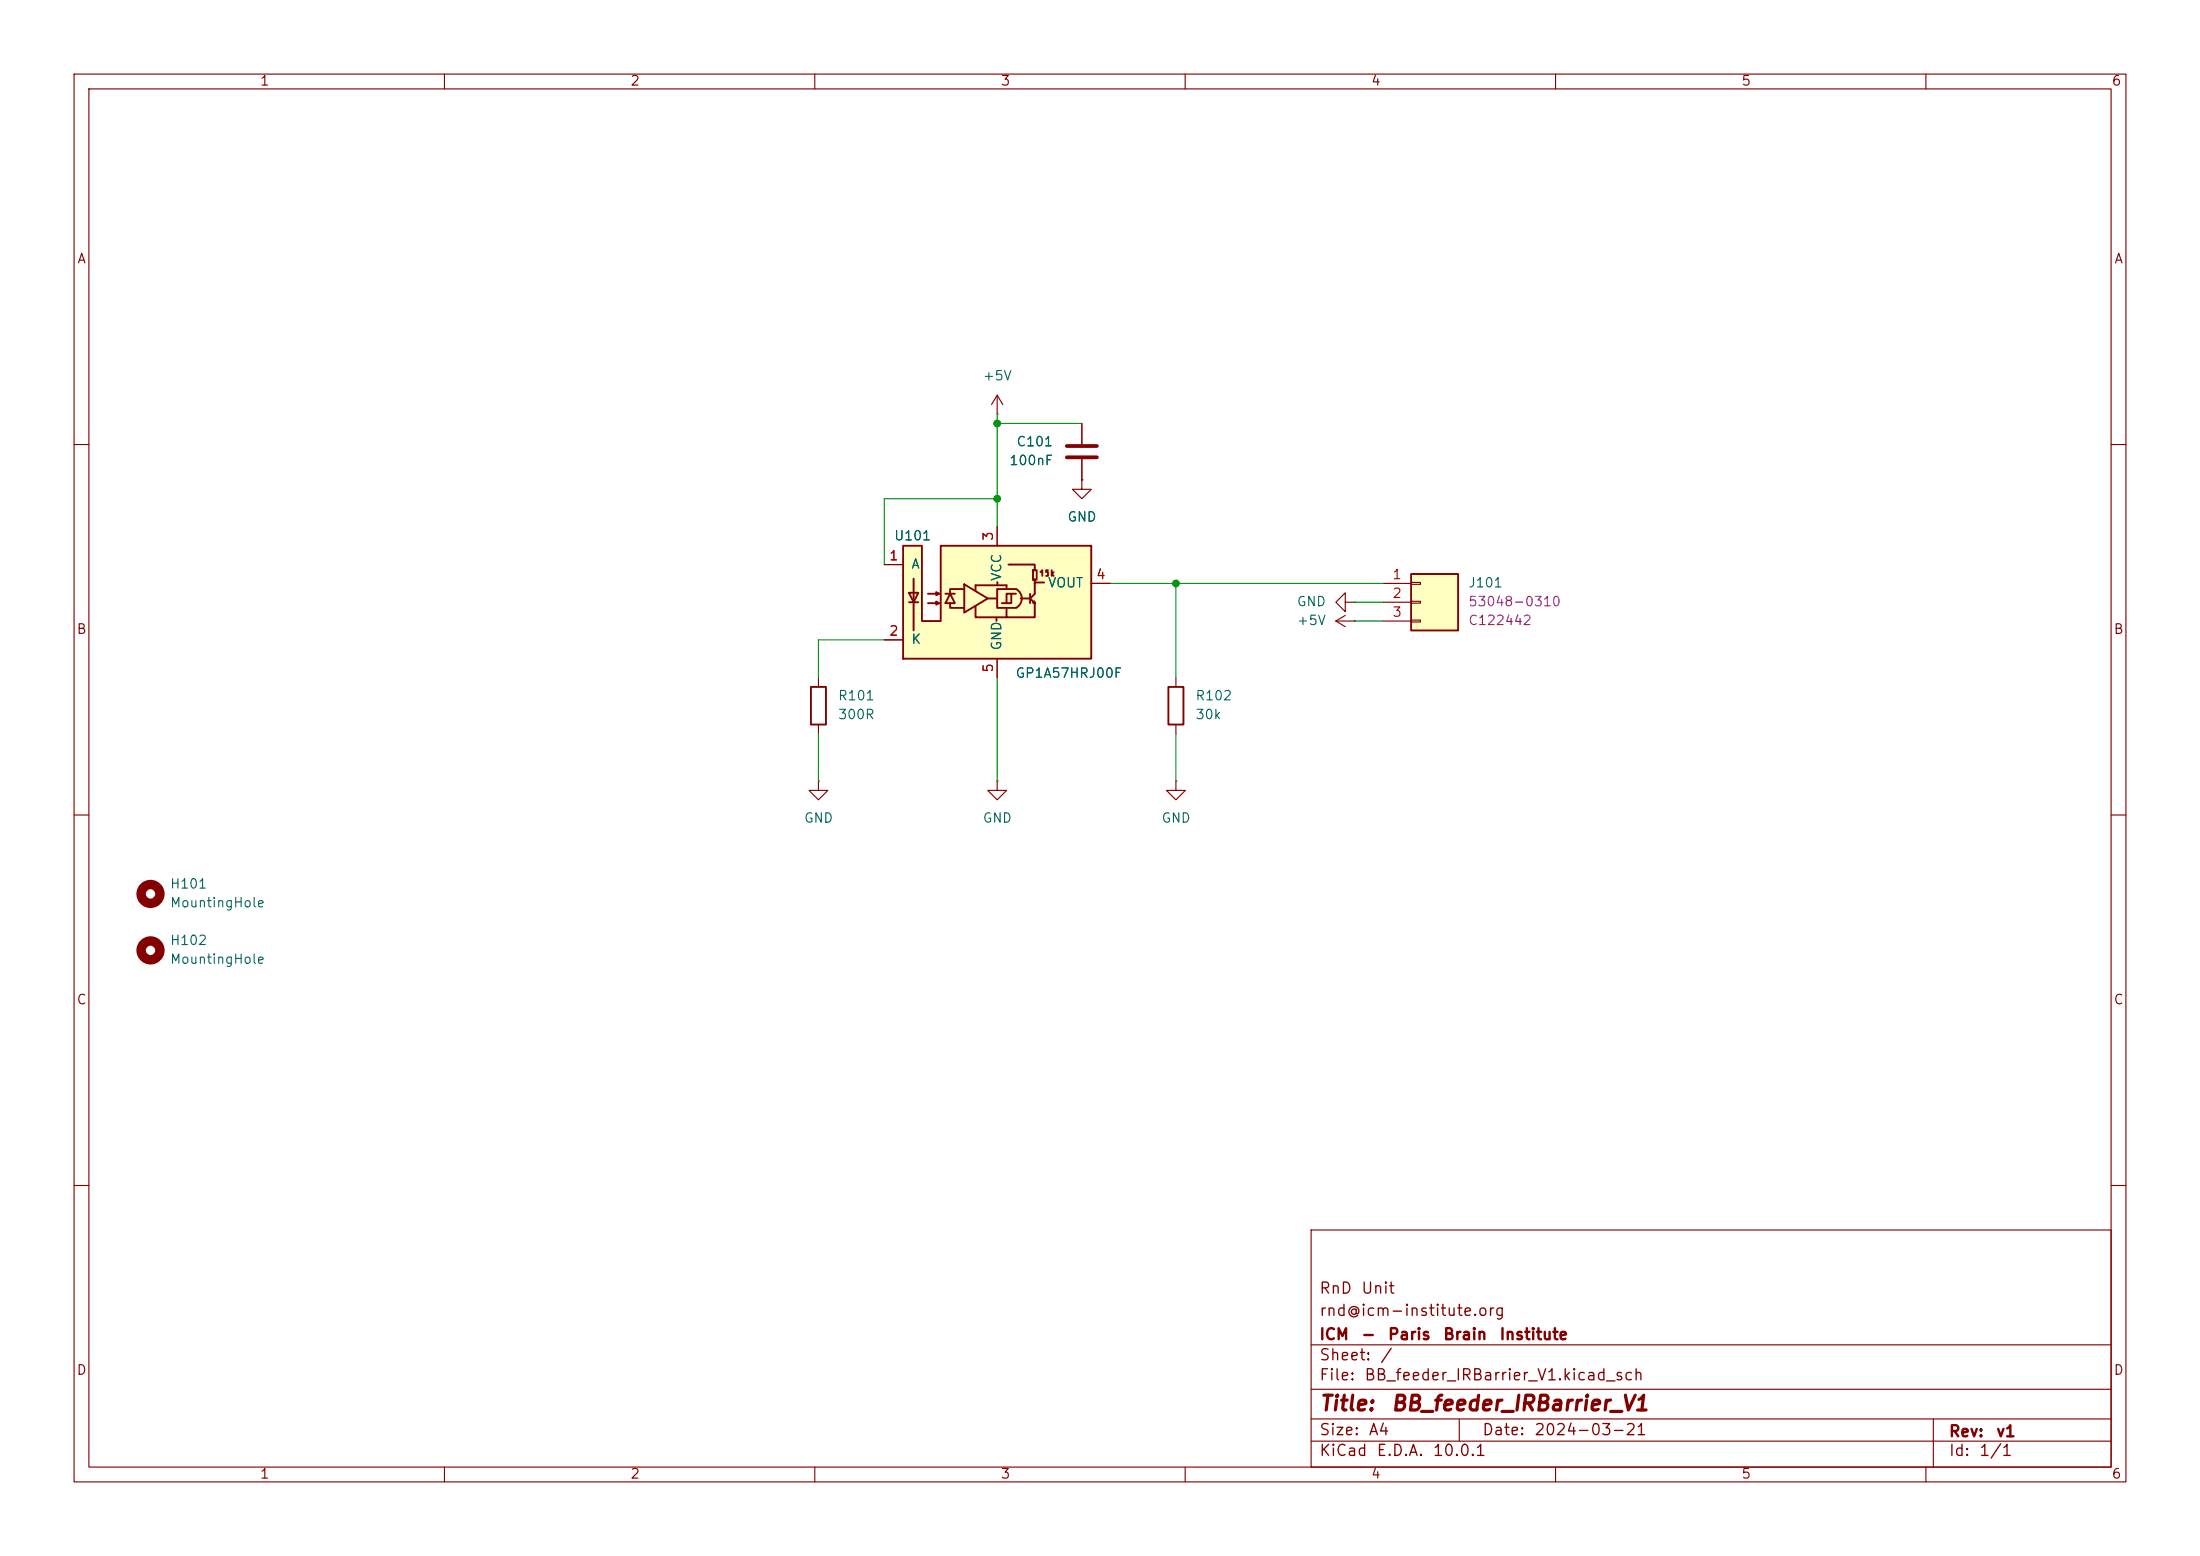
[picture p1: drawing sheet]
(kicad_sch
 (version 20260306)
 (generator "eeschema")
 (generator_version "10.0")
 (paper "A4")
 (title_block
  (title "BB_feeder_IRBarrier_V1")
  (date "2024-03-21")
  (rev "v1")
  (company "ICM - Paris Brain Institute")
  (comment 1 "rnd@icm-institute.org")
  (comment 2 "RnD Unit"))
 (lib_symbols
  (symbol "Device:C"
   (pin_numbers (hide yes))
   (pin_names
    (offset 0.254)) (exclude_from_sim no) (in_bom yes) (on_board yes)
   (in_pos_files yes)
   (duplicate_pin_numbers_are_jumpers no)
   (property "Reference" "C" (at 0.635 2.54 0) (show_name no) (do_not_autoplace no) (effects (font (size 1.27 1.27)) (justify left)))
   (property "Value" "C" (at 0.635 -2.54 0) (show_name no) (do_not_autoplace no) (effects (font (size 1.27 1.27)) (justify left)))
   (property "Footprint" "" (at 0.9652 -3.81 0) (show_name no) (do_not_autoplace no) (hide yes) (effects (font (size 1.27 1.27))))
   (property "Datasheet" "" (at 0 0 0) (show_name no) (do_not_autoplace no) (hide yes) (effects (font (size 1.27 1.27))))
   (property "Description" "Unpolarized capacitor" (at 0 0 0) (show_name no) (do_not_autoplace no) (hide yes) (effects (font (size 1.27 1.27))))
   (symbol "C_0_1"
    (polyline (pts (xy -2.032 0.762) (xy 2.032 0.762)) (stroke (width 0.508) (type default)) (fill (type none)))
    (polyline (pts (xy -2.032 -0.762) (xy 2.032 -0.762)) (stroke (width 0.508) (type default)) (fill (type none))))
   (symbol "C_1_1"
    (pin passive line (at 0 3.81 270) (length 2.794) (name "" (effects (font (size 1.27 1.27)))) (number "1" (effects (font (size 1.27 1.27)))))
    (pin passive line (at 0 -3.81 90) (length 2.794) (name "" (effects (font (size 1.27 1.27)))) (number "2" (effects (font (size 1.27 1.27))))))
   (embedded_fonts no))
  (symbol "Device:R"
   (pin_numbers (hide yes))
   (pin_names
    (offset 0)) (exclude_from_sim no) (in_bom yes) (on_board yes)
   (in_pos_files yes)
   (duplicate_pin_numbers_are_jumpers no)
   (property "Reference" "R" (at 2.032 0 90) (show_name no) (do_not_autoplace no) (effects (font (size 1.27 1.27))))
   (property "Value" "R" (at 0 0 90) (show_name no) (do_not_autoplace no) (effects (font (size 1.27 1.27))))
   (property "Footprint" "" (at -1.778 0 90) (show_name no) (do_not_autoplace no) (hide yes) (effects (font (size 1.27 1.27))))
   (property "Datasheet" "" (at 0 0 0) (show_name no) (do_not_autoplace no) (hide yes) (effects (font (size 1.27 1.27))))
   (property "Description" "Resistor" (at 0 0 0) (show_name no) (do_not_autoplace no) (hide yes) (effects (font (size 1.27 1.27))))
   (symbol "R_0_1"
    (rectangle (start -1.016 -2.54) (end 1.016 2.54) (stroke (width 0.254) (type default)) (fill (type none))))
   (symbol "R_1_1"
    (pin passive line (at 0 3.81 270) (length 1.27) (name "" (effects (font (size 1.27 1.27)))) (number "1" (effects (font (size 1.27 1.27)))))
    (pin passive line (at 0 -3.81 90) (length 1.27) (name "" (effects (font (size 1.27 1.27)))) (number "2" (effects (font (size 1.27 1.27))))))
   (embedded_fonts no))
  (symbol "Mechanical:MountingHole"
   (pin_names
    (offset 1.016)) (exclude_from_sim yes) (in_bom no) (on_board yes)
   (in_pos_files yes)
   (duplicate_pin_numbers_are_jumpers no)
   (property "Reference" "H" (at 0 5.08 0) (show_name no) (do_not_autoplace no) (effects (font (size 1.27 1.27))))
   (property "Value" "MountingHole" (at 0 3.175 0) (show_name no) (do_not_autoplace no) (effects (font (size 1.27 1.27))))
   (property "Footprint" "" (at 0 0 0) (show_name no) (do_not_autoplace no) (hide yes) (effects (font (size 1.27 1.27))))
   (property "Datasheet" "" (at 0 0 0) (show_name no) (do_not_autoplace no) (hide yes) (effects (font (size 1.27 1.27))))
   (property "Description" "Mounting Hole without connection" (at 0 0 0) (show_name no) (do_not_autoplace no) (hide yes) (effects (font (size 1.27 1.27))))
   (symbol "MountingHole_0_1"
    (circle (center 0 0) (radius 1.27) (stroke (width 1.27) (type default)) (fill (type none))))
   (embedded_fonts no))
  (symbol "Pierrelib:Conn_Picoblade_Molex_53047-0310"
   (pin_names
    (offset 1.016) (hide yes)) (exclude_from_sim no) (in_bom yes) (on_board yes)
   (in_pos_files yes)
   (duplicate_pin_numbers_are_jumpers no)
   (property "Reference" "J" (at -1.27 5.08 0) (show_name no) (do_not_autoplace no) (effects (font (size 1.27 1.27))))
   (property "Value" "Conn_Picoblade_Molex_53047-0310" (at -1.27 -10.16 0) (show_name no) (do_not_autoplace no) (hide yes) (effects (font (size 1.27 1.27))))
   (property "Footprint" "Pierrelib:Conn_Molex_53047-0310" (at 1.27 -7.62 0) (show_name no) (do_not_autoplace no) (hide yes) (effects (font (size 1.27 1.27))))
   (property "Datasheet" "" (at 0 0 0) (show_name no) (do_not_autoplace no) (hide yes) (effects (font (size 1.27 1.27))))
   (property "Description" "Embases et logements de câbles vertical HDR 3P" (at 0 0 0) (show_name no) (do_not_autoplace no) (hide yes) (effects (font (size 1.27 1.27))))
   (property "MPN" "53048-0310" (at 1.27 -7.62 0) (show_name no) (do_not_autoplace no) (effects (font (size 1.27 1.27))))
   (property "Manufacturer" "Molex" (at 1.27 -7.62 0) (show_name no) (do_not_autoplace no) (hide yes) (effects (font (size 1.27 1.27))))
   (property "JLC Part" "C122442" (at 0 0 0) (show_name no) (do_not_autoplace no) (effects (font (size 1.27 1.27))))
   (symbol "Conn_Picoblade_Molex_53047-0310_1_1"
    (rectangle (start -2.54 3.81) (end 3.81 -3.81) (stroke (width 0.254) (type default)) (fill (type background)))
    (rectangle (start -2.54 2.667) (end -1.27 2.413) (stroke (width 0.1524) (type default)) (fill (type none)))
    (rectangle (start -2.54 0.127) (end -1.27 -0.127) (stroke (width 0.1524) (type default)) (fill (type none)))
    (rectangle (start -2.54 -2.413) (end -1.27 -2.667) (stroke (width 0.1524) (type default)) (fill (type none)))
    (pin passive line (at -6.35 2.54 0) (length 3.81) (name "Pin_1" (effects (font (size 1.27 1.27)))) (number "1" (effects (font (size 1.27 1.27)))))
    (pin passive line (at -6.35 0 0) (length 3.81) (name "Pin_2" (effects (font (size 1.27 1.27)))) (number "2" (effects (font (size 1.27 1.27)))))
    (pin passive line (at -6.35 -2.54 0) (length 3.81) (name "Pin_3" (effects (font (size 1.27 1.27)))) (number "3" (effects (font (size 1.27 1.27))))))
   (embedded_fonts no))
  (symbol "Pierrelib:GP1A57HRJ00F"
   (pin_names
    (offset 1.016)) (exclude_from_sim no) (in_bom yes) (on_board yes)
   (in_pos_files yes)
   (duplicate_pin_numbers_are_jumpers no)
   (property "Reference" "U" (at -11.43 8.89 0) (show_name no) (do_not_autoplace no) (effects (font (size 1.27 1.27))))
   (property "Value" "GP1A57HRJ00F" (at 3.556 8.89 0) (show_name no) (do_not_autoplace no) (effects (font (size 1.27 1.27)) (justify left)))
   (property "Footprint" "Pierrelib:SHARP-GP1A57HRJ00F" (at 0 -12.7 0) (show_name no) (do_not_autoplace no) (hide yes) (effects (font (size 1.27 1.27))))
   (property "Datasheet" "" (at -7.62 -0.127 0) (show_name no) (do_not_autoplace no) (hide yes) (effects (font (size 1.27 1.27))))
   (property "Description" "Capteurs optiques Faisceau de passage 0,394po (10mm) Montage sur CI" (at 0 -17.272 0) (show_name no) (do_not_autoplace no) (hide yes) (effects (font (size 1.27 1.27))))
   (property "MPN" "GP1A57HRJ00F" (at 0 0 0) (show_name no) (do_not_autoplace no) (hide yes) (effects (font (size 1.27 1.27))))
   (property "Manufacturer" "SHARP" (at 0 0 0) (show_name no) (do_not_autoplace no) (hide yes) (effects (font (size 1.27 1.27))))
   (property "JLC Part" "C919627" (at 0 0 0) (show_name no) (do_not_autoplace no) (hide yes) (effects (font (size 1.27 1.27))))
   (symbol "GP1A57HRJ00F_0_1"
    (polyline (pts (xy -12.7 -7.62) (xy 12.7 -7.62) (xy 12.7 7.62) (xy -7.62 7.62) (xy -7.62 -2.54) (xy -10.16 -2.54) (xy -10.16 7.62) (xy -12.7 7.62) (xy -12.7 -7.62)) (stroke (width 0.254) (type default)) (fill (type background)))
    (polyline (pts (xy -11.9126 1.27) (xy -10.6426 1.27) (xy -11.2776 0) (xy -11.9126 1.27)) (stroke (width 0.254) (type default)) (fill (type none)))
    (polyline (pts (xy -11.9126 0) (xy -10.6426 0)) (stroke (width 0.254) (type default)) (fill (type none)))
    (polyline (pts (xy -11.2776 -3.81) (xy -11.2776 3.175)) (stroke (width 0.254) (type default)) (fill (type none)))
    (polyline (pts (xy -9.3472 1.143) (xy -7.8232 1.143) (xy -8.2296 1.3462)) (stroke (width 0.254) (type default)) (fill (type none)))
    (polyline (pts (xy -9.3472 -0.127) (xy -7.8232 -0.127) (xy -8.2296 0.0762)) (stroke (width 0.254) (type default)) (fill (type none)))
    (polyline (pts (xy -8.2296 1.3462) (xy -8.2296 0.9398) (xy -7.8232 1.143)) (stroke (width 0.254) (type default)) (fill (type none)))
    (polyline (pts (xy -8.2296 0.0762) (xy -8.2296 -0.3302) (xy -7.8232 -0.127)) (stroke (width 0.254) (type default)) (fill (type none)))
    (polyline (pts (xy -6.985 1.143) (xy -5.715 1.143)) (stroke (width 0.254) (type default)) (fill (type none)))
    (polyline (pts (xy -6.985 -0.127) (xy -5.715 -0.127) (xy -6.35 1.143) (xy -6.985 -0.127)) (stroke (width 0.254) (type default)) (fill (type none)))
    (polyline (pts (xy -6.35 1.143) (xy -6.35 1.778) (xy -4.445 1.778)) (stroke (width 0.254) (type default)) (fill (type none)))
    (polyline (pts (xy -6.35 -0.127) (xy -6.35 -0.762) (xy -4.445 -0.762)) (stroke (width 0.254) (type default)) (fill (type none)))
    (polyline (pts (xy -4.445 2.413) (xy -4.445 -1.397) (xy -1.27 0.508) (xy -4.445 2.413)) (stroke (width 0.254) (type default)) (fill (type none)))
    (polyline (pts (xy -2.921 2.286) (xy 1.27 2.286)) (stroke (width 0.254) (type default)) (fill (type none)))
    (polyline (pts (xy -2.921 1.524) (xy -2.921 2.286)) (stroke (width 0.254) (type default)) (fill (type none)))
    (polyline (pts (xy -1.27 0.508) (xy 0 0.508)) (stroke (width 0.254) (type default)) (fill (type none)))
    (polyline (pts (xy -0.1016 -2.5146) (xy -0.1016 -2.0828)) (stroke (width 0.254) (type default)) (fill (type none)))
    (polyline (pts (xy 0 1.778) (xy 2.54 1.778)) (stroke (width 0.254) (type default)) (fill (type none)))
    (polyline (pts (xy 0 1.778) (xy 0 -0.762) (xy 2.54 -0.762)) (stroke (width 0.254) (type default)) (fill (type none)))
    (polyline (pts (xy 0.0254 2.3114) (xy 0.0254 2.7178)) (stroke (width 0.254) (type default)) (fill (type none)))
    (polyline (pts (xy 0.635 -0.127) (xy 1.905 -0.127) (xy 1.905 1.143) (xy 2.54 1.143)) (stroke (width 0.254) (type default)) (fill (type none)))
    (polyline (pts (xy 1.27 1.9304) (xy 1.27 2.286)) (stroke (width 0.254) (type default)) (fill (type none)))
    (polyline (pts (xy 1.27 -0.762) (xy 1.27 -2.032) (xy 5.08 -2.032) (xy 5.08 -0.127)) (stroke (width 0.254) (type default)) (fill (type none)))
    (polyline (pts (xy 1.27 -2.032) (xy -2.921 -2.032) (xy -2.921 -0.508)) (stroke (width 0.254) (type default)) (fill (type none)))
    (polyline (pts (xy 1.905 1.143) (xy 1.27 1.143) (xy 1.27 -0.127)) (stroke (width 0.254) (type default)) (fill (type none)))
    (arc (start 2.54 1.778) (mid 3.3249 0.508) (end 2.54 -0.762) (stroke (width 0.254) (type default)) (fill (type none)))
    (polyline (pts (xy 3.175 0.508) (xy 4.445 0.508)) (stroke (width 0.254) (type default)) (fill (type none)))
    (polyline (pts (xy 4.445 1.143) (xy 4.445 -0.127)) (stroke (width 0.254) (type default)) (fill (type none)))
    (polyline (pts (xy 4.445 0.508) (xy 5.08 1.143)) (stroke (width 0.254) (type default)) (fill (type none)))
    (polyline (pts (xy 4.445 0.508) (xy 5.08 -0.127)) (stroke (width 0.254) (type default)) (fill (type none)))
    (polyline (pts (xy 5.08 2.54) (xy 5.08 3.048) (xy 5.334 3.048) (xy 5.334 4.318) (xy 4.826 4.318) (xy 4.826 3.048) (xy 5.08 3.048) (xy 4.826 3.048) (xy 4.826 4.318) (xy 5.08 4.318) (xy 5.08 5.08) (xy 1.524 5.08)) (stroke (width 0.254) (type default)) (fill (type none)))
    (polyline (pts (xy 5.08 1.143) (xy 5.08 2.667) (xy 6.35 2.667)) (stroke (width 0.254) (type default)) (fill (type none)))
    (polyline (pts (xy 5.08 -0.127) (xy 4.826 -0.0762) (xy 5.0292 0.127) (xy 5.08 -0.127)) (stroke (width 0.254) (type default)) (fill (type none)))
    (polyline (pts (xy 5.842 4.064) (xy 6.096 4.318) (xy 6.096 3.556)) (stroke (width 0.254) (type default)) (fill (type none)))
    (polyline (pts (xy 6.604 3.556) (xy 6.858 3.556) (xy 6.858 4.064) (xy 6.604 4.064) (xy 6.604 4.318) (xy 6.858 4.318)) (stroke (width 0.254) (type default)) (fill (type none)))
    (polyline (pts (xy 7.366 4.318) (xy 7.366 3.556)) (stroke (width 0.254) (type default)) (fill (type none)))
    (polyline (pts (xy 7.62 4.064) (xy 7.366 3.81) (xy 7.62 3.556)) (stroke (width 0.254) (type default)) (fill (type none))))
   (symbol "GP1A57HRJ00F_1_1"
    (pin passive line (at -15.24 5.08 0) (length 2.54) (name "A" (effects (font (size 1.27 1.27)))) (number "1" (effects (font (size 1.27 1.27)))))
    (pin passive line (at -15.24 -5.08 0) (length 2.54) (name "K" (effects (font (size 1.27 1.27)))) (number "2" (effects (font (size 1.27 1.27)))))
    (pin power_in line (at 0 10.16 270) (length 2.54) (name "VCC" (effects (font (size 1.27 1.27)))) (number "3" (effects (font (size 1.27 1.27)))))
    (pin open_collector line (at 15.24 2.54 180) (length 2.54) (name "VOUT" (effects (font (size 1.27 1.27)))) (number "4" (effects (font (size 1.27 1.27)))))
    (pin power_in line (at 0 -10.16 90) (length 2.54) (name "GND" (effects (font (size 1.27 1.27)))) (number "5" (effects (font (size 1.27 1.27))))))
   (embedded_fonts no))
  (symbol "power:+5V"
   (power global)
   (pin_numbers (hide yes))
   (pin_names
    (offset 0) (hide yes)) (exclude_from_sim no) (in_bom yes) (on_board yes)
   (in_pos_files yes)
   (duplicate_pin_numbers_are_jumpers no)
   (property "Reference" "#PWR" (at 0 -3.81 0) (show_name no) (do_not_autoplace no) (hide yes) (effects (font (size 1.27 1.27))))
   (property "Value" "+5V" (at 0 3.556 0) (show_name no) (do_not_autoplace no) (effects (font (size 1.27 1.27))))
   (property "Footprint" "" (at 0 0 0) (show_name no) (do_not_autoplace no) (hide yes) (effects (font (size 1.27 1.27))))
   (property "Datasheet" "" (at 0 0 0) (show_name no) (do_not_autoplace no) (hide yes) (effects (font (size 1.27 1.27))))
   (property "Description" "Power symbol creates a global label with name \"+5V\"" (at 0 0 0) (show_name no) (do_not_autoplace no) (hide yes) (effects (font (size 1.27 1.27))))
   (symbol "+5V_0_1"
    (polyline (pts (xy -0.762 1.27) (xy 0 2.54)) (stroke (width 0) (type default)) (fill (type none)))
    (polyline (pts (xy 0 2.54) (xy 0.762 1.27)) (stroke (width 0) (type default)) (fill (type none)))
    (polyline (pts (xy 0 0) (xy 0 2.54)) (stroke (width 0) (type default)) (fill (type none))))
   (symbol "+5V_1_1"
    (pin power_in line (at 0 0 90) (length 0) (name "" (effects (font (size 1.27 1.27)))) (number "1" (effects (font (size 1.27 1.27))))))
   (embedded_fonts no))
  (symbol "power:GND"
   (power global)
   (pin_numbers (hide yes))
   (pin_names
    (offset 0) (hide yes)) (exclude_from_sim no) (in_bom yes) (on_board yes)
   (in_pos_files yes)
   (duplicate_pin_numbers_are_jumpers no)
   (property "Reference" "#PWR" (at 0 -6.35 0) (show_name no) (do_not_autoplace no) (hide yes) (effects (font (size 1.27 1.27))))
   (property "Value" "GND" (at 0 -3.81 0) (show_name no) (do_not_autoplace no) (effects (font (size 1.27 1.27))))
   (property "Footprint" "" (at 0 0 0) (show_name no) (do_not_autoplace no) (hide yes) (effects (font (size 1.27 1.27))))
   (property "Datasheet" "" (at 0 0 0) (show_name no) (do_not_autoplace no) (hide yes) (effects (font (size 1.27 1.27))))
   (property "Description" "Power symbol creates a global label with name \"GND\" , ground" (at 0 0 0) (show_name no) (do_not_autoplace no) (hide yes) (effects (font (size 1.27 1.27))))
   (symbol "GND_0_1"
    (polyline (pts (xy 0 0) (xy 0 -1.27) (xy 1.27 -1.27) (xy 0 -2.54) (xy -1.27 -1.27) (xy 0 -1.27)) (stroke (width 0) (type default)) (fill (type none))))
   (symbol "GND_1_1"
    (pin power_in line (at 0 0 270) (length 0) (name "" (effects (font (size 1.27 1.27)))) (number "1" (effects (font (size 1.27 1.27))))))
   (embedded_fonts no)))
 (junction
  (at 134.62 67.31)
  (diameter 0)
  (color 0 0 0 0))
 (junction
  (at 158.75 78.74)
  (diameter 0)
  (color 0 0 0 0))
 (junction
  (at 134.62 57.15)
  (diameter 0)
  (color 0 0 0 0))
 (wire
  (pts (xy 182.88 83.82) (xy 186.69 83.82))
  (stroke (width 0) (type default)))
 (wire
  (pts (xy 134.62 55.88) (xy 134.62 57.15))
  (stroke (width 0) (type default)))
 (wire
  (pts (xy 110.49 86.36) (xy 119.38 86.36))
  (stroke (width 0) (type default)))
 (wire
  (pts (xy 146.05 57.15) (xy 134.62 57.15))
  (stroke (width 0) (type default)))
 (wire
  (pts (xy 158.75 78.74) (xy 186.69 78.74))
  (stroke (width 0) (type default)))
 (wire
  (pts (xy 134.62 57.15) (xy 134.62 67.31))
  (stroke (width 0) (type default)))
 (wire
  (pts (xy 134.62 105.41) (xy 134.62 91.44))
  (stroke (width 0) (type default)))
 (wire
  (pts (xy 134.62 67.31) (xy 134.62 71.12))
  (stroke (width 0) (type default)))
 (wire
  (pts (xy 149.86 78.74) (xy 158.75 78.74))
  (stroke (width 0) (type default)))
 (wire
  (pts (xy 110.49 86.36) (xy 110.49 91.44))
  (stroke (width 0) (type default)))
 (wire
  (pts (xy 119.38 76.2) (xy 119.38 67.31))
  (stroke (width 0) (type default)))
 (wire
  (pts (xy 182.88 81.28) (xy 186.69 81.28))
  (stroke (width 0) (type default)))
 (wire
  (pts (xy 110.49 99.06) (xy 110.49 105.41))
  (stroke (width 0) (type default)))
 (wire
  (pts (xy 119.38 67.31) (xy 134.62 67.31))
  (stroke (width 0) (type default)))
 (wire
  (pts (xy 158.75 91.44) (xy 158.75 78.74))
  (stroke (width 0) (type default)))
 (wire
  (pts (xy 158.75 99.06) (xy 158.75 105.41))
  (stroke (width 0) (type default)))
 (symbol
  (lib_id "power:GND")
  (at 146.05 64.77 0)
  (unit 1)
  (body_style 1)
  (exclude_from_sim no)
  (in_bom yes)
  (on_board yes)
  (in_pos_files yes)
  (dnp no)
  (fields_autoplaced yes)
  (property "Reference" "#PWR0102" (at 146.05 71.12 0) (hide yes) (show_name no) (do_not_autoplace no) (effects (font (size 1.27 1.27))))
  (property "Value" "GND" (at 146.05 69.85 0) (show_name no) (do_not_autoplace no) (effects (font (size 1.27 1.27))))
  (property "Footprint" "" (at 146.05 64.77 0) (hide yes) (show_name no) (do_not_autoplace no) (effects (font (size 1.27 1.27))))
  (property "Datasheet" "" (at 146.05 64.77 0) (hide yes) (show_name no) (do_not_autoplace no) (effects (font (size 1.27 1.27))))
  (property "Description" "Power symbol creates a global label with name \"GND\" , ground" (at 146.05 64.77 0) (hide yes) (show_name no) (do_not_autoplace no) (effects (font (size 1.27 1.27))))
  (pin "1"))
 (symbol
  (lib_id "Device:R")
  (at 158.75 95.25 180)
  (unit 1)
  (body_style 1)
  (exclude_from_sim no)
  (in_bom yes)
  (on_board yes)
  (in_pos_files yes)
  (dnp no)
  (fields_autoplaced yes)
  (property "Reference" "R102" (at 161.29 93.9799 0) (show_name no) (do_not_autoplace no) (effects (font (size 1.27 1.27)) (justify right)))
  (property "Value" "30k" (at 161.29 96.5199 0) (show_name no) (do_not_autoplace no) (effects (font (size 1.27 1.27)) (justify right)))
  (property "Footprint" "Resistor_SMD:R_0603_1608Metric" (at 160.528 95.25 90) (hide yes) (show_name no) (do_not_autoplace no) (effects (font (size 1.27 1.27))))
  (property "Datasheet" "" (at 158.75 95.25 0) (hide yes) (show_name no) (do_not_autoplace no) (effects (font (size 1.27 1.27))))
  (property "Description" "Resistor" (at 158.75 95.25 0) (hide yes) (show_name no) (do_not_autoplace no) (effects (font (size 1.27 1.27))))
  (pin "1")
  (pin "2"))
 (symbol
  (lib_id "power:GND")
  (at 110.49 105.41 0)
  (unit 1)
  (body_style 1)
  (exclude_from_sim no)
  (in_bom yes)
  (on_board yes)
  (in_pos_files yes)
  (dnp no)
  (fields_autoplaced yes)
  (property "Reference" "#PWR0103" (at 110.49 111.76 0) (hide yes) (show_name no) (do_not_autoplace no) (effects (font (size 1.27 1.27))))
  (property "Value" "GND" (at 110.49 110.49 0) (show_name no) (do_not_autoplace no) (effects (font (size 1.27 1.27))))
  (property "Footprint" "" (at 110.49 105.41 0) (hide yes) (show_name no) (do_not_autoplace no) (effects (font (size 1.27 1.27))))
  (property "Datasheet" "" (at 110.49 105.41 0) (hide yes) (show_name no) (do_not_autoplace no) (effects (font (size 1.27 1.27))))
  (property "Description" "Power symbol creates a global label with name \"GND\" , ground" (at 110.49 105.41 0) (hide yes) (show_name no) (do_not_autoplace no) (effects (font (size 1.27 1.27))))
  (pin "1"))
 (symbol
  (lib_id "Pierrelib:Conn_Picoblade_Molex_53047-0310")
  (at 193.04 81.28 0)
  (unit 1)
  (body_style 1)
  (exclude_from_sim no)
  (in_bom yes)
  (on_board yes)
  (in_pos_files yes)
  (dnp no)
  (fields_autoplaced yes)
  (property "Reference" "J101" (at 198.12 78.7399 0) (show_name no) (do_not_autoplace no) (effects (font (size 1.27 1.27)) (justify left)))
  (property "Value" "Conn_Picoblade_Molex_53047-0310" (at 191.77 91.44 0) (hide yes) (show_name no) (do_not_autoplace no) (effects (font (size 1.27 1.27))))
  (property "Footprint" "Pierrelib:Conn_Molex_PicoBlade_53048-0310_1x03_P1.25mm_Horizontal" (at 194.31 88.9 0) (hide yes) (show_name no) (do_not_autoplace no) (effects (font (size 1.27 1.27))))
  (property "Datasheet" "" (at 193.04 81.28 0) (hide yes) (show_name no) (do_not_autoplace no) (effects (font (size 1.27 1.27))))
  (property "Description" "Embases et logements de câbles vertical HDR 3P" (at 193.04 81.28 0) (hide yes) (show_name no) (do_not_autoplace no) (effects (font (size 1.27 1.27))))
  (property "MPN" "53048-0310" (at 198.12 81.2799 0) (show_name no) (do_not_autoplace no) (effects (font (size 1.27 1.27)) (justify left)))
  (property "Manufacturer" "Molex" (at 194.31 88.9 0) (hide yes) (show_name no) (do_not_autoplace no) (effects (font (size 1.27 1.27))))
  (property "JLC Part" "C122442" (at 198.12 83.8199 0) (show_name no) (do_not_autoplace no) (effects (font (size 1.27 1.27)) (justify left)))
  (pin "2")
  (pin "3")
  (pin "1"))
 (symbol
  (lib_id "Mechanical:MountingHole")
  (at 20.32 120.65 0)
  (unit 1)
  (body_style 1)
  (exclude_from_sim yes)
  (in_bom no)
  (on_board yes)
  (in_pos_files yes)
  (dnp no)
  (fields_autoplaced yes)
  (property "Reference" "H101" (at 22.86 119.3799 0) (show_name no) (do_not_autoplace no) (effects (font (size 1.27 1.27)) (justify left)))
  (property "Value" "MountingHole" (at 22.86 121.9199 0) (show_name no) (do_not_autoplace no) (effects (font (size 1.27 1.27)) (justify left)))
  (property "Footprint" "MountingHole:MountingHole_3.2mm_M3_Pad_TopBottom" (at 20.32 120.65 0) (hide yes) (show_name no) (do_not_autoplace no) (effects (font (size 1.27 1.27))))
  (property "Datasheet" "" (at 20.32 120.65 0) (hide yes) (show_name no) (do_not_autoplace no) (effects (font (size 1.27 1.27))))
  (property "Description" "Mounting Hole without connection" (at 20.32 120.65 0) (hide yes) (show_name no) (do_not_autoplace no) (effects (font (size 1.27 1.27)))))
 (symbol
  (lib_id "power:+5V")
  (at 182.88 83.82 90)
  (unit 1)
  (body_style 1)
  (exclude_from_sim no)
  (in_bom yes)
  (on_board yes)
  (in_pos_files yes)
  (dnp no)
  (fields_autoplaced yes)
  (property "Reference" "#PWR0106" (at 186.69 83.82 0) (hide yes) (show_name no) (do_not_autoplace no) (effects (font (size 1.27 1.27))))
  (property "Value" "+5V" (at 179.07 83.8199 90) (show_name no) (do_not_autoplace no) (effects (font (size 1.27 1.27)) (justify left)))
  (property "Footprint" "" (at 182.88 83.82 0) (hide yes) (show_name no) (do_not_autoplace no) (effects (font (size 1.27 1.27))))
  (property "Datasheet" "" (at 182.88 83.82 0) (hide yes) (show_name no) (do_not_autoplace no) (effects (font (size 1.27 1.27))))
  (property "Description" "Power symbol creates a global label with name \"+5V\"" (at 182.88 83.82 0) (hide yes) (show_name no) (do_not_autoplace no) (effects (font (size 1.27 1.27))))
  (pin "1"))
 (symbol
  (lib_id "Pierrelib:GP1A57HRJ00F")
  (at 134.62 81.28 0)
  (unit 1)
  (body_style 1)
  (exclude_from_sim no)
  (in_bom yes)
  (on_board yes)
  (in_pos_files yes)
  (dnp no)
  (property "Reference" "U101" (at 123.19 72.39 0) (show_name no) (do_not_autoplace no) (effects (font (size 1.27 1.27))))
  (property "Value" "GP1A57HRJ00F" (at 144.272 90.932 0) (show_name no) (do_not_autoplace no) (effects (font (size 1.27 1.27))))
  (property "Footprint" "Pierrelib:SHARP-GP1A57HRJ00F" (at 134.62 93.98 0) (hide yes) (show_name no) (do_not_autoplace no) (effects (font (size 1.27 1.27))))
  (property "Datasheet" "" (at 127 81.407 0) (hide yes) (show_name no) (do_not_autoplace no) (effects (font (size 1.27 1.27))))
  (property "Description" "Capteurs optiques Faisceau de passage 0,394po (10mm) Montage sur CI" (at 134.62 98.552 0) (hide yes) (show_name no) (do_not_autoplace no) (effects (font (size 1.27 1.27))))
  (property "MPN" "GP1A57HRJ00F" (at 134.62 81.28 0) (hide yes) (show_name no) (do_not_autoplace no) (effects (font (size 1.27 1.27))))
  (property "Manufacturer" "SHARP" (at 134.62 81.28 0) (hide yes) (show_name no) (do_not_autoplace no) (effects (font (size 1.27 1.27))))
  (property "JLC Part" "C919627" (at 134.62 81.28 0) (hide yes) (show_name no) (do_not_autoplace no) (effects (font (size 1.27 1.27))))
  (pin "1")
  (pin "4")
  (pin "5")
  (pin "2")
  (pin "3"))
 (symbol
  (lib_id "power:+5V")
  (at 134.62 55.88 0)
  (unit 1)
  (body_style 1)
  (exclude_from_sim no)
  (in_bom yes)
  (on_board yes)
  (in_pos_files yes)
  (dnp no)
  (fields_autoplaced yes)
  (property "Reference" "#PWR0101" (at 134.62 59.69 0) (hide yes) (show_name no) (do_not_autoplace no) (effects (font (size 1.27 1.27))))
  (property "Value" "+5V" (at 134.62 50.8 0) (show_name no) (do_not_autoplace no) (effects (font (size 1.27 1.27))))
  (property "Footprint" "" (at 134.62 55.88 0) (hide yes) (show_name no) (do_not_autoplace no) (effects (font (size 1.27 1.27))))
  (property "Datasheet" "" (at 134.62 55.88 0) (hide yes) (show_name no) (do_not_autoplace no) (effects (font (size 1.27 1.27))))
  (property "Description" "Power symbol creates a global label with name \"+5V\"" (at 134.62 55.88 0) (hide yes) (show_name no) (do_not_autoplace no) (effects (font (size 1.27 1.27))))
  (pin "1"))
 (symbol
  (lib_id "power:GND")
  (at 158.75 105.41 0)
  (unit 1)
  (body_style 1)
  (exclude_from_sim no)
  (in_bom yes)
  (on_board yes)
  (in_pos_files yes)
  (dnp no)
  (fields_autoplaced yes)
  (property "Reference" "#PWR0105" (at 158.75 111.76 0) (hide yes) (show_name no) (do_not_autoplace no) (effects (font (size 1.27 1.27))))
  (property "Value" "GND" (at 158.75 110.49 0) (show_name no) (do_not_autoplace no) (effects (font (size 1.27 1.27))))
  (property "Footprint" "" (at 158.75 105.41 0) (hide yes) (show_name no) (do_not_autoplace no) (effects (font (size 1.27 1.27))))
  (property "Datasheet" "" (at 158.75 105.41 0) (hide yes) (show_name no) (do_not_autoplace no) (effects (font (size 1.27 1.27))))
  (property "Description" "Power symbol creates a global label with name \"GND\" , ground" (at 158.75 105.41 0) (hide yes) (show_name no) (do_not_autoplace no) (effects (font (size 1.27 1.27))))
  (pin "1"))
 (symbol
  (lib_id "Mechanical:MountingHole")
  (at 20.32 128.27 0)
  (unit 1)
  (body_style 1)
  (exclude_from_sim yes)
  (in_bom no)
  (on_board yes)
  (in_pos_files yes)
  (dnp no)
  (fields_autoplaced yes)
  (property "Reference" "H102" (at 22.86 126.9999 0) (show_name no) (do_not_autoplace no) (effects (font (size 1.27 1.27)) (justify left)))
  (property "Value" "MountingHole" (at 22.86 129.5399 0) (show_name no) (do_not_autoplace no) (effects (font (size 1.27 1.27)) (justify left)))
  (property "Footprint" "MountingHole:MountingHole_3.2mm_M3_Pad_TopBottom" (at 20.32 128.27 0) (hide yes) (show_name no) (do_not_autoplace no) (effects (font (size 1.27 1.27))))
  (property "Datasheet" "" (at 20.32 128.27 0) (hide yes) (show_name no) (do_not_autoplace no) (effects (font (size 1.27 1.27))))
  (property "Description" "Mounting Hole without connection" (at 20.32 128.27 0) (hide yes) (show_name no) (do_not_autoplace no) (effects (font (size 1.27 1.27)))))
 (symbol
  (lib_id "power:GND")
  (at 134.62 105.41 0)
  (unit 1)
  (body_style 1)
  (exclude_from_sim no)
  (in_bom yes)
  (on_board yes)
  (in_pos_files yes)
  (dnp no)
  (fields_autoplaced yes)
  (property "Reference" "#PWR0104" (at 134.62 111.76 0) (hide yes) (show_name no) (do_not_autoplace no) (effects (font (size 1.27 1.27))))
  (property "Value" "GND" (at 134.62 110.49 0) (show_name no) (do_not_autoplace no) (effects (font (size 1.27 1.27))))
  (property "Footprint" "" (at 134.62 105.41 0) (hide yes) (show_name no) (do_not_autoplace no) (effects (font (size 1.27 1.27))))
  (property "Datasheet" "" (at 134.62 105.41 0) (hide yes) (show_name no) (do_not_autoplace no) (effects (font (size 1.27 1.27))))
  (property "Description" "Power symbol creates a global label with name \"GND\" , ground" (at 134.62 105.41 0) (hide yes) (show_name no) (do_not_autoplace no) (effects (font (size 1.27 1.27))))
  (pin "1"))
 (symbol
  (lib_id "power:GND")
  (at 182.88 81.28 270)
  (unit 1)
  (body_style 1)
  (exclude_from_sim no)
  (in_bom yes)
  (on_board yes)
  (in_pos_files yes)
  (dnp no)
  (fields_autoplaced yes)
  (property "Reference" "#PWR0107" (at 176.53 81.28 0) (hide yes) (show_name no) (do_not_autoplace no) (effects (font (size 1.27 1.27))))
  (property "Value" "GND" (at 179.07 81.2799 90) (show_name no) (do_not_autoplace no) (effects (font (size 1.27 1.27)) (justify right)))
  (property "Footprint" "" (at 182.88 81.28 0) (hide yes) (show_name no) (do_not_autoplace no) (effects (font (size 1.27 1.27))))
  (property "Datasheet" "" (at 182.88 81.28 0) (hide yes) (show_name no) (do_not_autoplace no) (effects (font (size 1.27 1.27))))
  (property "Description" "Power symbol creates a global label with name \"GND\" , ground" (at 182.88 81.28 0) (hide yes) (show_name no) (do_not_autoplace no) (effects (font (size 1.27 1.27))))
  (pin "1"))
 (symbol
  (lib_id "Device:R")
  (at 110.49 95.25 180)
  (unit 1)
  (body_style 1)
  (exclude_from_sim no)
  (in_bom yes)
  (on_board yes)
  (in_pos_files yes)
  (dnp no)
  (fields_autoplaced yes)
  (property "Reference" "R101" (at 113.03 93.9799 0) (show_name no) (do_not_autoplace no) (effects (font (size 1.27 1.27)) (justify right)))
  (property "Value" "300R" (at 113.03 96.5199 0) (show_name no) (do_not_autoplace no) (effects (font (size 1.27 1.27)) (justify right)))
  (property "Footprint" "Resistor_SMD:R_0603_1608Metric" (at 112.268 95.25 90) (hide yes) (show_name no) (do_not_autoplace no) (effects (font (size 1.27 1.27))))
  (property "Datasheet" "" (at 110.49 95.25 0) (hide yes) (show_name no) (do_not_autoplace no) (effects (font (size 1.27 1.27))))
  (property "Description" "Resistor" (at 110.49 95.25 0) (hide yes) (show_name no) (do_not_autoplace no) (effects (font (size 1.27 1.27))))
  (pin "1")
  (pin "2"))
 (symbol
  (lib_id "Device:C")
  (at 146.05 60.96 180)
  (unit 1)
  (body_style 1)
  (exclude_from_sim no)
  (in_bom yes)
  (on_board yes)
  (in_pos_files yes)
  (dnp no)
  (fields_autoplaced yes)
  (property "Reference" "C101" (at 142.24 59.6899 0) (show_name no) (do_not_autoplace no) (effects (font (size 1.27 1.27)) (justify left)))
  (property "Value" "100nF" (at 142.24 62.2299 0) (show_name no) (do_not_autoplace no) (effects (font (size 1.27 1.27)) (justify left)))
  (property "Footprint" "Capacitor_SMD:C_0603_1608Metric" (at 145.0848 57.15 0) (hide yes) (show_name no) (do_not_autoplace no) (effects (font (size 1.27 1.27))))
  (property "Datasheet" "" (at 146.05 60.96 0) (hide yes) (show_name no) (do_not_autoplace no) (effects (font (size 1.27 1.27))))
  (property "Description" "Unpolarized capacitor" (at 146.05 60.96 0) (hide yes) (show_name no) (do_not_autoplace no) (effects (font (size 1.27 1.27))))
  (pin "1")
  (pin "2"))
 (sheet_instances
  (path ""
   (page "1")))
 (embedded_fonts no))
